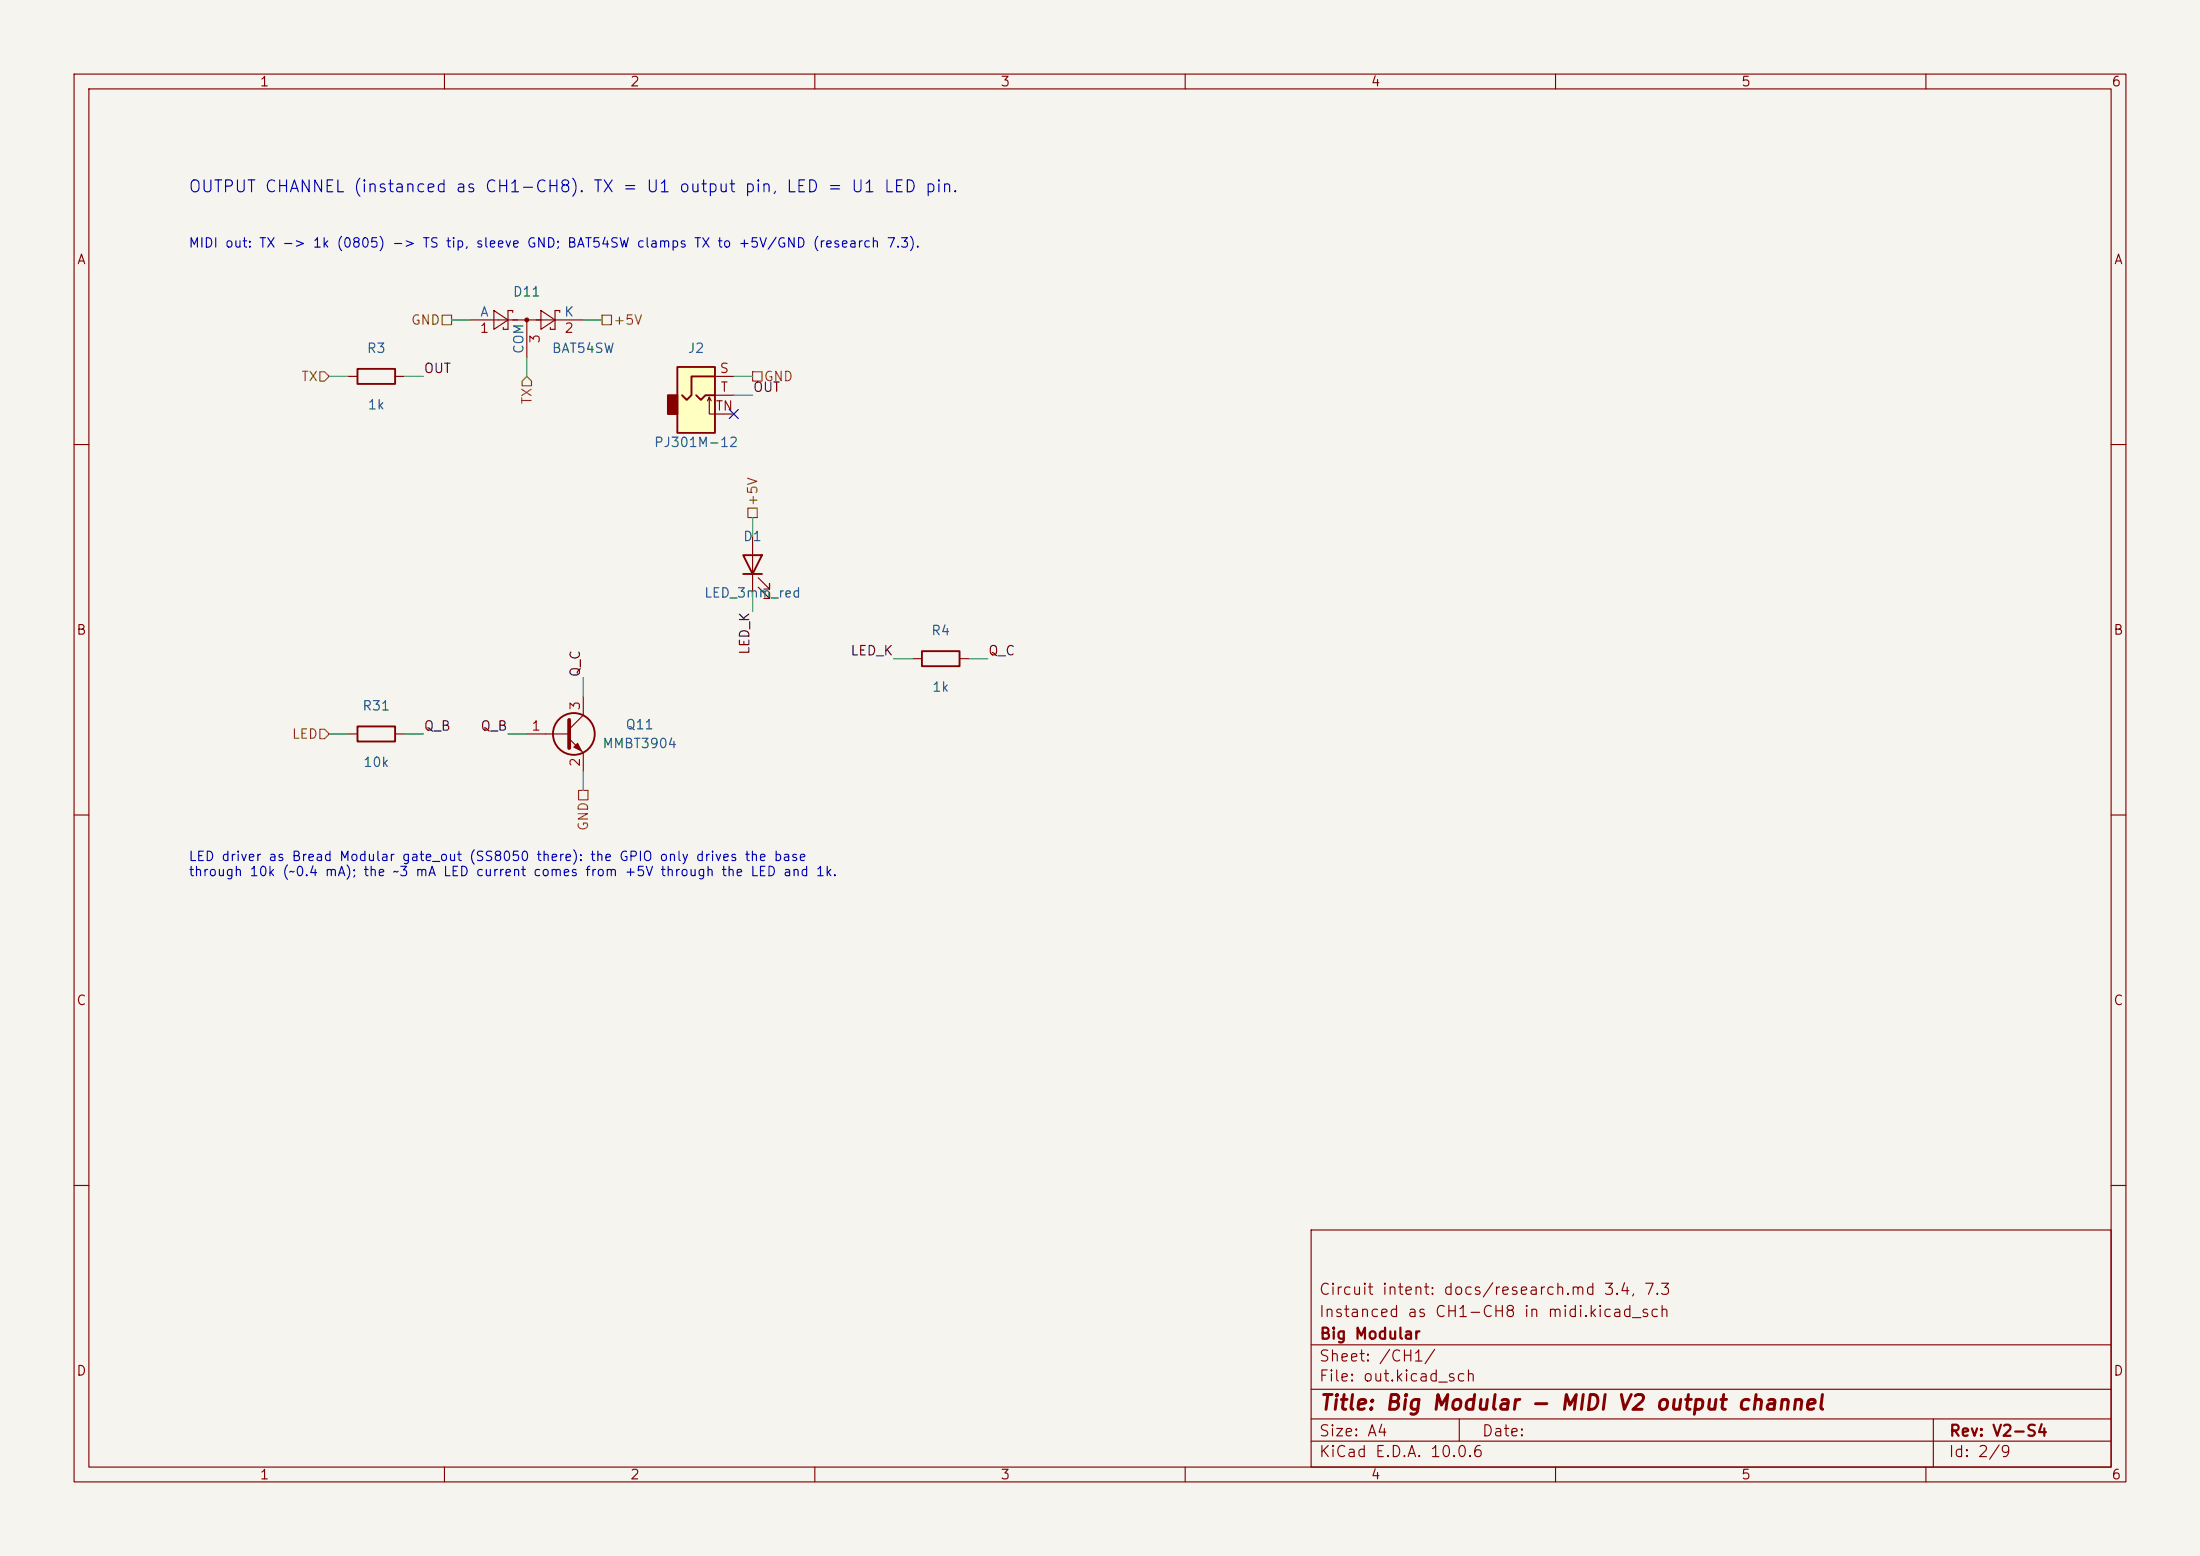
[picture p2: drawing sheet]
<svg xmlns="http://www.w3.org/2000/svg" width="297mm" height="210mm" viewBox="0 0 297 210" stroke-linecap="round" stroke-linejoin="round" font-family="sans-serif">
<path d="M0 0h297v210h-297z" fill="#f5f4ef" stroke="#f5f4ef" stroke-width=".14"/>
<g fill="none" stroke="#840000" stroke-width=".15">
<path d="M10 10h277v190h-277zM12 12h273v186h-273zM60 10v2M110 10v2M160 10v2M210 10v2M260 10v2M10 60h2M285 60h2M47 99.1h1.3M53.3 99.1h1.3M71.1 99.1h5.7"/>
<path d="M76.8 99.7l1.9 1.9v2.5M78.7 94v2.5l-1.9 1.9M123.2 88.9h1.3M129.5 88.9h1.3M10 110h2M285 110h2M10 160h2M177 166h108v32h-108zM285 160h2M60 198v2M110 198v2M160 198v2"/>
<path d="M177 194.5h108M177 191.5h108M177 187.5h108M177 181.5h108M197 191.5v3M210 198v2M260 198v2M261 191.5v6.5"/>
</g>
<g fill="none" stroke="#840000" stroke-width=".25">
<path d="M48.3 98h5v2.1h-5zM124.5 87.9h5v2h-5z"/>
<circle cx="77.5" cy="99.1" r="2.82"/>
</g>
<path d="M76.8 97.2v3.8" fill="none" stroke="#840000" stroke-width=".51"/>
<path d="M77.5 100.8l.5-.5 .5 1z" fill="#840000" stroke="#840000" stroke-width=".15"/>
<path d="M91.4 49.5h5.1v8.9h-5.1z" fill="#ffffc2"/>
<path d="M90.2 53.3h1.2v2.6h-1.2z" fill="#840000" stroke="#840000" stroke-width=".25"/>
<path d="M48.3 49.8h5v2h-5zM91.4 49.5h5.1v8.9h-5.1zM94 53.3l.6 .7 .6-.7h1.3M96.5 50.8h-3.2v2.5l-.6 .7-.6-.7M100.3 74.9h2.6l-1.3 2.6zM100.3 77.5h2.6" fill="none" stroke="#840000" stroke-width=".25"/>
<g fill="none" stroke="#840000" stroke-width=".15">
<path d="M47 50.8h1.3M53.3 50.8h1.3M63.5 43.2h15.2M66.7 41.9l1.9 1.3-1.9 1.3zM69.2 42.2v-.3h-.6v2.6h-.7v-.3M71.1 43.2v5.1M73 41.9l1.9 1.3-1.9 1.3zM75.6 42.2v-.3h-.7v2.6h-.6v-.3M95.5 54.1l.3-.5v2.3h3.3M95.8 53.6l.2 .5M96.5 50.8h2.6M96.5 53.3h2.6"/>
<path d="M101.6 72.4v7.6M102.4 79.2l1.5 1.6v-.8v.8h-.8M102.4 78l1.5 1.5v-.8v.8h-.8"/>
</g>
<circle cx="71.1" cy="43.2" r=".25" fill="#840000" stroke="#840000" stroke-width=".15"/>
<path d="M43.2 50.2h.6l.6 .6-.6 .6h-.6zM59.7 42.5h1.3v1.3h-1.3zM71.1 50.8l.7 .6v.7h-1.3v-.7zM81.3 42.5h1.2v1.3h-1.2zM101.6 50.2h1.3v1.2h-1.3zM101 68.6h1.2v1.3h-1.2zM43.2 98.4h.6l.6 .7-.6 .6h-.6zM78.1 106.7h1.3v1.3h-1.3z" fill="none" stroke="#725600" stroke-width=".15"/>
<g fill="none" stroke="#009600" stroke-width=".15">
<path d="M44.4 50.8h2.6M54.6 50.8h2.5M61 43.2h2.5M71.1 48.3v2.5M78.7 43.2h2.6M99.1 53.3h2.5M99.1 50.8h2.5M101.6 69.9v2.5M44.4 99.1h2.6M54.6 99.1h2.5M68.6 99.1h2.5M78.7 91.4v2.6"/>
<path d="M101.6 80v2.6M120.6 88.9h2.6M130.8 88.9h2.5M78.7 104.1v2.6"/>
</g>
<path d="M98.5 55.3l1.2 1.2M99.7 55.3l-1.2 1.2" fill="none" stroke="#000084" stroke-width=".15"/>
<text font-size="2" fill="#840000" x="178" y="190.8">Title: Big Modular - MIDI V2 output channel</text>
<text font-size="1.6" fill="#0000c2" x="25.3" y="26.4">OUTPUT CHANNEL (instanced as CH1-CH8). TX = U1 output pin, LED = U1 LED pin.</text>
<g font-size="1.5" fill="#840000">
<text x="178" y="178.1">Instanced as CH1-CH8 in midi.kicad_sch</text>
<text x="178" y="175.1">Circuit intent: docs/research.md 3.4, 7.3</text>
<text x="178" y="184.1">Sheet: /CH1/</text>
<text x="178" y="181.1">Big Modular</text>
<text x="178" y="186.8">File: out.kicad_sch</text>
<text x="178" y="197">KiCad E.D.A. 10.0.6</text>
<text x="178" y="194.2">Size: A4</text>
<text x="200" y="194.2">Date:</text>
<text x="263" y="197">Id: 2/9</text>
<text x="263" y="194.2">Rev: V2-S4</text>
</g>
<g font-size="1.3" fill="#840000">
<text x="35" y="12">1</text>
<text x="85" y="12">2</text>
<text x="135" y="12">3</text>
<text x="185" y="12">4</text>
<text x="235" y="12">5</text>
<text x="285" y="12">6</text>
<text x="10.3" y="36">A</text>
<text x="285.3" y="36">A</text>
<text x="10.2" y="86">B</text>
<text x="285.2" y="86">B</text>
<text x="10.2" y="136">C</text>
<text x="285.2" y="136">C</text>
<text x="10.2" y="186">D</text>
<text x="285.2" y="186">D</text>
<text x="35" y="200">1</text>
<text x="85" y="200">2</text>
<text x="135" y="200">3</text>
<text x="185" y="200">4</text>
<text x="235" y="200">5</text>
<text x="285" y="200">6</text>
</g>
<g font-size="1.3" fill="#0000c2">
<text x="25.4" y="33.7">MIDI out: TX -&gt; 1k (0805) -&gt; TS tip, sleeve GND; BAT54SW clamps TX to +5V/GND (research 7.3).</text>
<text x="25.4" y="116.5">LED driver as Bread Modular gate_out (SS8050 there): the GPIO only drives the base</text>
<text x="25.4" y="118.6">through 10k (~0.4 mA); the ~3 mA LED current comes from +5V through the LED and 1k.</text>
</g>
<g font-size="1.3" fill="#006464">
<text x="69.1" y="40.3">D11</text>
<text x="49.4" y="48">R3</text>
<text x="64.7" y="43">A</text>
<text x="71" y="47.9" transform="rotate(-90 71 47.9)">COM</text>
<text x="74.4" y="48">BAT54SW</text>
<text x="76.1" y="43">K</text>
<text x="92.8" y="48">J2</text>
<text x="49.6" y="55.6">1k</text>
<text x="88.2" y="60.7">PJ301M-12</text>
<text x="100.2" y="73.4">D1</text>
<text x="95" y="81">LED_3mm_red</text>
<text x="125.6" y="86.1">R4</text>
<text x="125.8" y="93.7">1k</text>
<text x="48.8" y="96.2">R31</text>
<text x="81.2" y="101.3">MMBT3904</text>
<text x="84.4" y="98.8">Q11</text>
<text x="48.9" y="103.8">10k</text>
</g>
<g font-size="1.3" fill="#725600">
<text x="55.4" y="44.1">GND</text>
<text x="82.7" y="44.1">+5V</text>
<text x="40.6" y="51.8">TX</text>
<text x="103" y="51.8">GND</text>
<text x="72.1" y="54.7" transform="rotate(-90 72.1 54.7)">TX</text>
<text x="102.6" y="68.4" transform="rotate(-90 102.6 68.4)">+5V</text>
<text x="39.3" y="100">LED</text>
<text x="79.7" y="112.2" transform="rotate(-90 79.7 112.2)">GND</text>
</g>
<g font-size="1.3" fill="#a90000">
<text x="64.7" y="45.2">1</text>
<text x="73.2" y="46.5" transform="rotate(-90 73.2 46.5)">3</text>
<text x="76.1" y="45.2">2</text>
<text x="97.1" y="50.7">S</text>
<text x="97.2" y="53.2">T</text>
<text x="96.5" y="55.7">TN</text>
<text x="78.6" y="96" transform="rotate(-90 78.6 96)">3</text>
<text x="71.7" y="98.9">1</text>
<text x="78.6" y="103.6" transform="rotate(-90 78.6 103.6)">2</text>
</g>
<g font-size="1.3" fill="#0f0f0f">
<text x="57.1" y="50.7">OUT</text>
<text x="101.6" y="53.2">OUT</text>
<text x="101.5" y="88.5" transform="rotate(-90 101.5 88.5)">LED_K</text>
<text x="114.7" y="88.8">LED_K</text>
<text x="133.3" y="88.8">Q_C</text>
<text x="78.6" y="91.5" transform="rotate(-90 78.6 91.5)">Q_C</text>
<text x="57.1" y="98.9">Q_B</text>
<text x="64.8" y="98.9">Q_B</text>
</g>
</svg>
